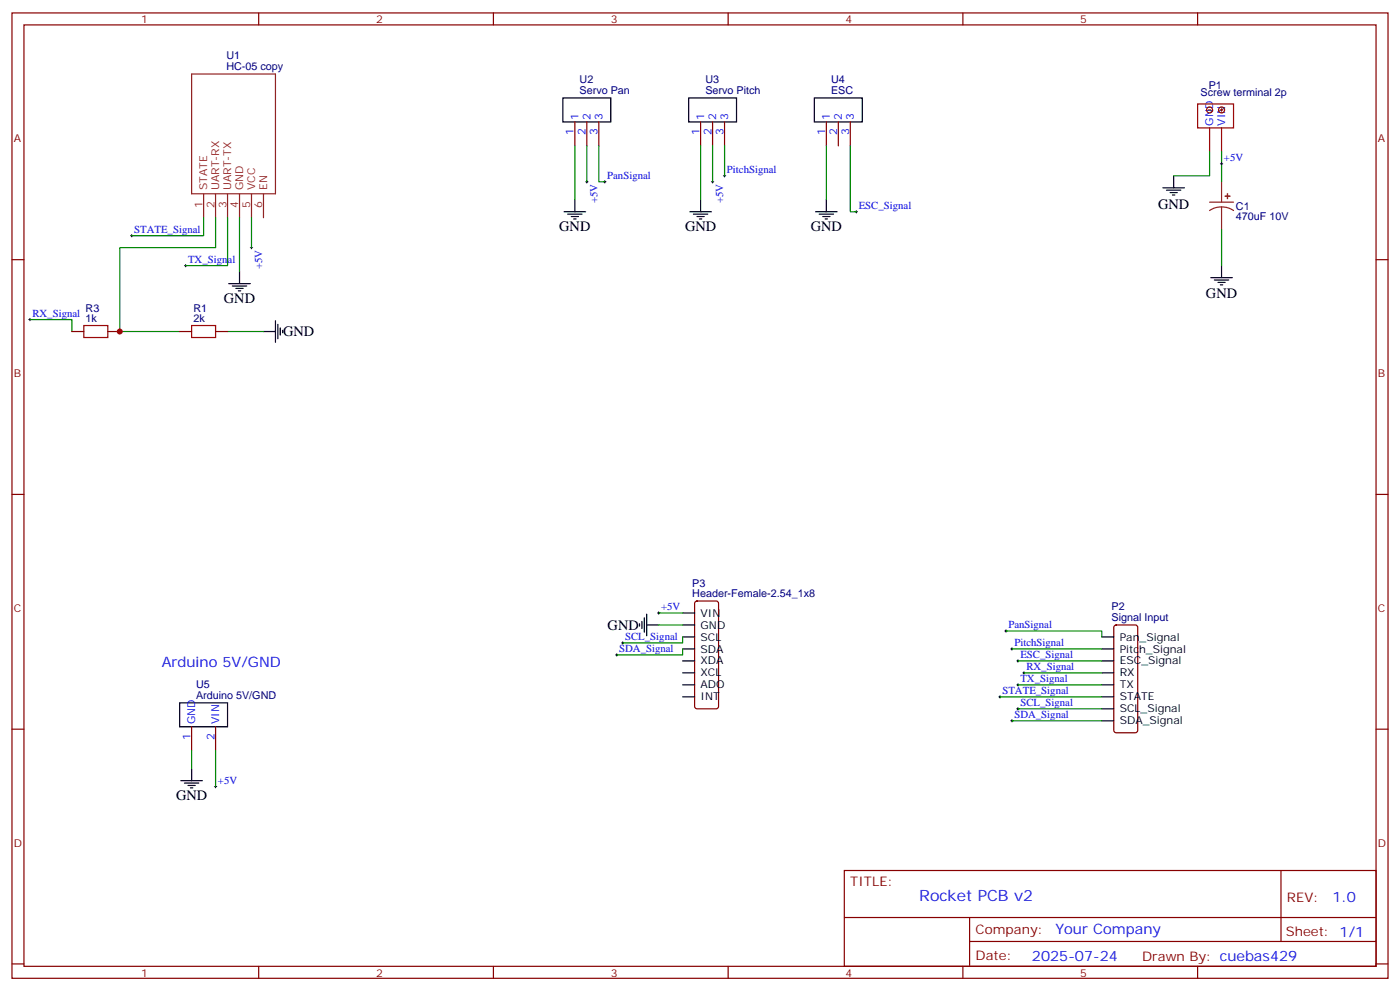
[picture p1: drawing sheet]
<svg xmlns="http://www.w3.org/2000/svg" width="412mm" height="292mm" viewBox="0 0 412 292" stroke-linecap="round" stroke-linejoin="round" font-family="sans-serif">
<g fill="none" stroke="#870000" stroke-width=".35">
<path d="M3.5 3.8h405.4v284.3h-405.4zM7.1 7.3h398.2v277.3h-398.2zM76.2 3.8v3.5M145.3 3.8v3.5M214.5 3.8v3.5M283.6 3.8v3.5M352.8 3.8v3.5M169.3 35.9v7.1M172.9 35.9v7.1M176.4 35.9v7.1M206.4 35.9v7.1M209.9 35.9v7.1"/>
<path d="M213.4 35.9v7.1M243.4 35.9v7.1M246.9 35.9v7.1M250.5 35.9v7.1M3.5 76.5h3.6M405.3 76.5h3.6M21.2 97.6h3.5M31.7 97.6h3.6M52.9 97.6h3.5M63.5 97.6h3.5M3.5 145.6h3.6M405.3 145.6h3.6"/>
<path d="M204.8 177.2l.5-.2h5.7l.5 .2 .2 .5v30.4l-.3 .5-.4 .2h-5.7l-.5-.3-.2-.4v-30.4zM328.3 184.3l.5-.2h5.6l.5 .2 .2 .5v30.3l-.2 .5-.5 .2h-5.6l-.5-.2-.2-.5v-30.3zM3.5 214.8h3.6M56.4 214.1v7M63.5 214.1v7M405.3 214.8h3.6M248.7 256.4h156.6v28.2h-156.6zM377.3 256.4v20.9M248.7 270.2h156.5M285.6 277.3h119.6M285.6 270.2v14.2M3.5 283.9h3.6"/>
<path d="M76.2 284.6v3.5M145.3 284.6v3.5M214.5 284.6v3.5M283.6 284.6v3.5M352.8 284.6v3.5M405.3 283.9h3.6"/>
</g>
<path d="M56.4 21.8h24.7v35.3h-24.7zM60 57.1v7M63.5 57.1v7M67 57.1v7M70.6 57.1v7M74.1 57.1v7M77.6 57.1v7M356.3 59.5h7.1M359.8 53.6v5.9M359.8 61l-1.8 .2-1.7 .8M359.8 61l1.9 .2 1.7 .8M359.8 61v6.7" fill="none" stroke="#8c2424" stroke-width=".35"/>
<g fill="none" stroke="#900" stroke-width=".35">
<path d="M352.8 30.6h10.6v7.1h-10.6zM356 32.4h.7M356.3 37.7v7M359.5 32.4h.7M359.8 32v.7M359.8 37.7v7"/>
<circle cx="356.3" cy="32.4" r=".88"/>
<circle cx="359.8" cy="32.4" r=".88"/>
</g>
<g fill="#8c2424" stroke="#8c2424" stroke-width=".35">
<path d="M360.9 57.8h1.4z"/>
<path d="M361.6 57.1v1.4z"/>
</g>
<g fill="none" stroke="#000" stroke-width=".35">
<path d="M165.8 28.9h14.1v7h-14.1zM202.8 28.9h14.2v7h-14.2zM239.9 28.9h14.1v7h-14.1zM169.3 58.8v3.6M206.4 58.8v3.6M243.4 58.8v3.6M342.5 55.3h6.4M343.6 56h4.2M344.7 56.7h2.1M345.4 57.4h.7M345.7 51.8v3.5M166.2 62.4h6.3"/>
<path d="M167.2 63.1h4.2M168.3 63.8h2.1M169 64.5h.7M203.2 62.4h6.3M204.3 63.1h4.2M205.3 63.8h2.1M206 64.5h.7M240.2 62.4h6.4M241.3 63.1h4.2M242.4 63.8h2.1M243.1 64.5h.7M359.8 78.2v3.6"/>
<path d="M67.4 83.5h6.3M68.4 84.2h4.3M69.5 84.9h2.1M70.2 85.7h.7M70.6 80v3.5M77.6 97.6h3.5M81.1 94.5v6.3M81.8 95.5v4.3M82.5 96.6v2.1M83.3 97.3v.7M356.7 81.8h6.3M357.7 82.5h4.2"/>
<path d="M358.8 83.2h2.1M359.5 83.9h.7M188.4 183.7v.7M189.1 183v2.1M189.8 182v4.2M190.5 184.1h3.5M190.5 180.9v6.4M201.1 187.6h3.5M201.1 191.1h3.5M201.1 194.7h3.5M201.1 198.2h3.5M201.1 184.1h3.5"/>
<path d="M201.1 180.6h3.5M324.6 187.6h3.5M324.6 191.1h3.5M324.6 194.7h3.5M324.6 198.2h3.5M52.9 207h14.1v7.1h-14.1zM201.1 201.7h3.5M201.1 205.2h3.5M324.6 201.7h3.5M324.6 205.2h3.5M324.6 208.8h3.5M324.6 212.3h3.5"/>
<path d="M53.3 229.9h6.3M54.3 230.6h4.3M55.4 231.4h2.1M56.1 232.1h.7M56.4 226.4v3.5"/>
</g>
<g fill="none" stroke="#008700" stroke-width=".35">
<path d="M169.3 43v15.8M172.9 43v10.6M176.4 43v10.6h1.8M206.4 43v15.8M209.9 43v10.6M213.4 43v8.8M243.4 43v15.8M250.5 43v19.4h1.7M356.3 44.7v7.1h-10.6M359.8 44.7v8.9M60 64.1v5.3h-21.2M63.5 64.1v8.9h-28.2v24.6h17.6"/>
<path d="M67 64.1v14.1h-12.3M70.6 64.1v15.9M74.1 64.1v8.9M359.8 67.7v10.5M8.8 94.1h12.4v3.5M67 97.6h10.6M194 180.6h7.1M194 184.1h7.1M201.1 187.6v1.8h-17.7M201.1 191.1v1.8h-19.4M296.3 185.8h28.3v1.8M298.1 191.1h26.5"/>
<path d="M299.9 194.7h24.7M301.6 198.2h23M294.6 205.2h30M298.1 212.3h26.5M299.9 201.7h24.7M299.9 208.8h24.7M56.4 221.1v5.3M63.5 221.1v10.6"/>
</g>
<g fill="none" stroke="#000" stroke-width=".29">
<path d="M172.5 53.6h.7M172.9 53.2v.7M177.8 53.6h.7M178.2 53.2v.7M209.5 53.6h.8M209.9 53.2v.7M213.1 51.8h.7M213.4 51.4v.7M359.5 48.3h.7M359.8 47.9v.7M38.5 69.4h.7M38.8 69.1v.7"/>
<path d="M54.3 78.2h.7M54.7 77.9v.7M73.7 73h.7M74.1 72.6v.7M251.9 62.4h.7M252.2 62v.7M8.5 94.1h.7M8.8 93.8v.7M181.3 192.9h.7M181.7 192.5v.8M183.1 189.4h.7M183.4 189v.7"/>
<path d="M193.7 180.6h.7M194 180.2v.7M296 185.8h.7M296.3 185.5v.7M297.7 191.1h.7M298.1 190.8v.7M299.5 194.7h.7M299.9 194.3v.7M301.3 198.2h.7M301.6 197.8v.7M294.2 205.2h.7M294.6 204.9v.7"/>
<path d="M297.7 212.3h.7M298.1 211.9v.8M299.5 201.7h.7M299.5 208.8h.7M299.9 201.4v.7M299.9 208.4v.7M63.1 231.7h.8M63.5 231.4v.7"/>
</g>
<path d="M24.7 95.9h7v3.5h-7zM56.4 95.9h7.1v3.5h-7.1z" fill="none" stroke="#a10000" stroke-width=".35"/>
<circle cx="35.3" cy="97.6" r=".88" fill="#c00"/>
<text font-size="4.6" fill="#00f" x="270.8" y="265.4">Rocket PCB v2</text>
<g font-size="4.2">
<text x="341.1" y="61.4">GND</text>
<text x="164.7" y="68">GND</text>
<text x="201.8" y="68">GND</text>
<text x="238.8" y="68">GND</text>
<text x="66" y="89.2">GND</text>
<text x="355.2" y="87.9">GND</text>
<text x="83.4" y="99.1">GND</text>
<text x="179" y="185.5">GND</text>
<text x="51.9" y="235.6">GND</text>
</g>
<g font-size="4.2" fill="#00f">
<text x="47.6" y="196.4">Arduino 5V/GND</text>
<text x="392.5" y="265.7">1.0</text>
<text x="310.9" y="275.2">Your Company</text>
<text x="304" y="283">2025-07-24</text>
</g>
<g font-size="3.9" fill="#800">
<text x="250.5" y="261">TITLE:</text>
<text x="379.1" y="265.7">REV:</text>
<text x="287.4" y="275.2">Company:</text>
<text x="378.7" y="275.8">Sheet: 1/1</text>
<text x="287.4" y="282.9">Date:</text>
<text x="336.4" y="282.9">Drawn By: cuebas429</text>
</g>
<g font-size="3.2" fill="#800">
<text x="41.6" y="6.8">1</text>
<text x="110.8" y="6.8">2</text>
<text x="179.9" y="6.8">3</text>
<text x="249.1" y="6.8">4</text>
<text x="318.2" y="6.8">5</text>
<text x="4.1" y="41.9">A</text>
<text x="405.9" y="41.9">A</text>
<text x="4.1" y="111.1">B</text>
<text x="405.9" y="111.1">B</text>
<text x="4.1" y="180.2">C</text>
<text x="405.9" y="180.2">C</text>
<text x="4.1" y="249.3">D</text>
<text x="405.9" y="249.3">D</text>
<text x="41.6" y="287.6">1</text>
<text x="110.8" y="287.6">2</text>
<text x="179.9" y="287.6">3</text>
<text x="249.1" y="287.6">4</text>
<text x="318.2" y="287.6">5</text>
</g>
<g font-size="3.2" fill="#000080">
<text x="66.7" y="17.5">U1</text>
<text x="66.7" y="20.7">HC-05 copy</text>
<text x="170.7" y="27.8">Servo Pan</text>
<text x="170.7" y="24.6">U2</text>
<text x="207.8" y="27.8">Servo Pitch</text>
<text x="207.8" y="24.6">U3</text>
<text x="244.8" y="27.8">ESC</text>
<text x="244.8" y="24.6">U4</text>
<text x="353.6" y="28.4">Screw terminal 2p</text>
<text x="356.1" y="26.3">P1</text>
<text x="364.1" y="64.9">470uF 10V</text>
<text x="364.1" y="61.9">C1</text>
<text x="25.2" y="94.8">1k</text>
<text x="25.2" y="91.8">R3</text>
<text x="57" y="94.8">2k</text>
<text x="57" y="91.8">R1</text>
<text x="203.9" y="172.9">P3</text>
<text x="203.9" y="176">Header-Female-2.54_1x8</text>
<text x="327.5" y="179.8">P2</text>
<text x="327.5" y="183">Signal Input</text>
<text x="57.7" y="202.7">U5</text>
<text x="57.7" y="206">Arduino 5V/GND</text>
</g>
<g font-size="3.2" fill="#00f">
<text x="170.4" y="35.2" transform="rotate(-90 170.4 35.2)">1</text>
<text x="173.9" y="35.2" transform="rotate(-90 173.9 35.2)">2</text>
<text x="177.4" y="35.2" transform="rotate(-90 177.4 35.2)">3</text>
<text x="207.4" y="35.2" transform="rotate(-90 207.4 35.2)">1</text>
<text x="211" y="35.2" transform="rotate(-90 211 35.2)">2</text>
<text x="214.5" y="35.2" transform="rotate(-90 214.5 35.2)">3</text>
<text x="244.5" y="35.2" transform="rotate(-90 244.5 35.2)">1</text>
<text x="248" y="35.2" transform="rotate(-90 248 35.2)">2</text>
<text x="251.5" y="35.2" transform="rotate(-90 251.5 35.2)">3</text>
<text x="169" y="39.7" transform="rotate(-90 169 39.7)">1</text>
<text x="172.5" y="39.7" transform="rotate(-90 172.5 39.7)">2</text>
<text x="176" y="39.7" transform="rotate(-90 176 39.7)">3</text>
<text x="206" y="39.7" transform="rotate(-90 206 39.7)">1</text>
<text x="209.5" y="39.7" transform="rotate(-90 209.5 39.7)">2</text>
<text x="213.1" y="39.7" transform="rotate(-90 213.1 39.7)">3</text>
<text x="243.1" y="39.7" transform="rotate(-90 243.1 39.7)">1</text>
<text x="246.6" y="39.7" transform="rotate(-90 246.6 39.7)">2</text>
<text x="250.1" y="39.7" transform="rotate(-90 250.1 39.7)">3</text>
<text x="357.4" y="37" transform="rotate(-90 357.4 37)">GND</text>
<text x="360.9" y="37" transform="rotate(-90 360.9 37)">VIN</text>
<text x="360.5" y="47.4">+5V</text>
<text x="178.9" y="52.7">PanSignal</text>
<text x="214.1" y="50.9">PitchSignal</text>
<text x="176" y="59.9" transform="rotate(-90 176 59.9)">+5V</text>
<text x="213" y="59.9" transform="rotate(-90 213 59.9)">+5V</text>
<text x="252.9" y="61.5">ESC_Signal</text>
<text x="39.5" y="68.5">STATE_Signal</text>
<text x="55.4" y="77.4">TX_Signal</text>
<text x="77.2" y="79.4" transform="rotate(-90 77.2 79.4)">+5V</text>
<text x="9.5" y="93.2">RX_Signal</text>
<text x="194.7" y="179.7">+5V</text>
<text x="297" y="185">PanSignal</text>
<text x="184.1" y="188.5">SCL_Signal</text>
<text x="298.8" y="190.3">PitchSignal</text>
<text x="182.4" y="192">SDA_Signal</text>
<text x="300.6" y="193.8">ESC_Signal</text>
<text x="302.3" y="197.3">RX_Signal</text>
<text x="300.6" y="200.8">TX_Signal</text>
<text x="295.3" y="204.4">STATE_Signal</text>
<text x="300.6" y="207.9">SCL_Signal</text>
<text x="57.5" y="213.4" transform="rotate(-90 57.5 213.4)">GND</text>
<text x="64.6" y="213.4" transform="rotate(-90 64.6 213.4)">VIN</text>
<text x="298.8" y="211.4">SDA_Signal</text>
<text x="56.1" y="217.8" transform="rotate(-90 56.1 217.8)">1</text>
<text x="63.1" y="217.8" transform="rotate(-90 63.1 217.8)">2</text>
<text x="64.2" y="230.8">+5V</text>
</g>
<g font-size="3.2" fill="#8d2323">
<text x="61" y="56" transform="rotate(-90 61 56)">STATE</text>
<text x="64.6" y="56" transform="rotate(-90 64.6 56)">UART-RX</text>
<text x="68.1" y="56" transform="rotate(-90 68.1 56)">UART-TX</text>
<text x="71.6" y="56" transform="rotate(-90 71.6 56)">GND</text>
<text x="75.1" y="56" transform="rotate(-90 75.1 56)">VCC</text>
<text x="78.7" y="56" transform="rotate(-90 78.7 56)">EN</text>
<text x="59.6" y="61.2" transform="rotate(-90 59.6 61.2)">1</text>
<text x="63.1" y="61.2" transform="rotate(-90 63.1 61.2)">2</text>
<text x="66.7" y="61.2" transform="rotate(-90 66.7 61.2)">3</text>
<text x="70.2" y="61.2" transform="rotate(-90 70.2 61.2)">4</text>
<text x="73.7" y="61.2" transform="rotate(-90 73.7 61.2)">5</text>
<text x="77.3" y="61.2" transform="rotate(-90 77.3 61.2)">6</text>
</g>
<g font-size="3.2">
<text x="206.4" y="181.6">VIN</text>
<text x="206.4" y="185.1">GND</text>
<text x="206.4" y="188.7">SCL</text>
<text x="329.8" y="188.7">Pan_Signal</text>
<text x="206.4" y="192.2">SDA</text>
<text x="206.4" y="195.7">XDA</text>
<text x="329.8" y="192.2">Pitch_Signal</text>
<text x="329.8" y="195.7">ESC_Signal</text>
<text x="206.4" y="199.2">XCL</text>
<text x="206.4" y="202.8">ADO</text>
<text x="329.8" y="199.2">RX</text>
<text x="329.8" y="202.8">TX</text>
<text x="206.4" y="206.3">INT</text>
<text x="329.8" y="206.3">STATE</text>
<text x="329.8" y="209.8">SCL_Signal</text>
<text x="329.8" y="213.4">SDA_Signal</text>
</g>
</svg>
